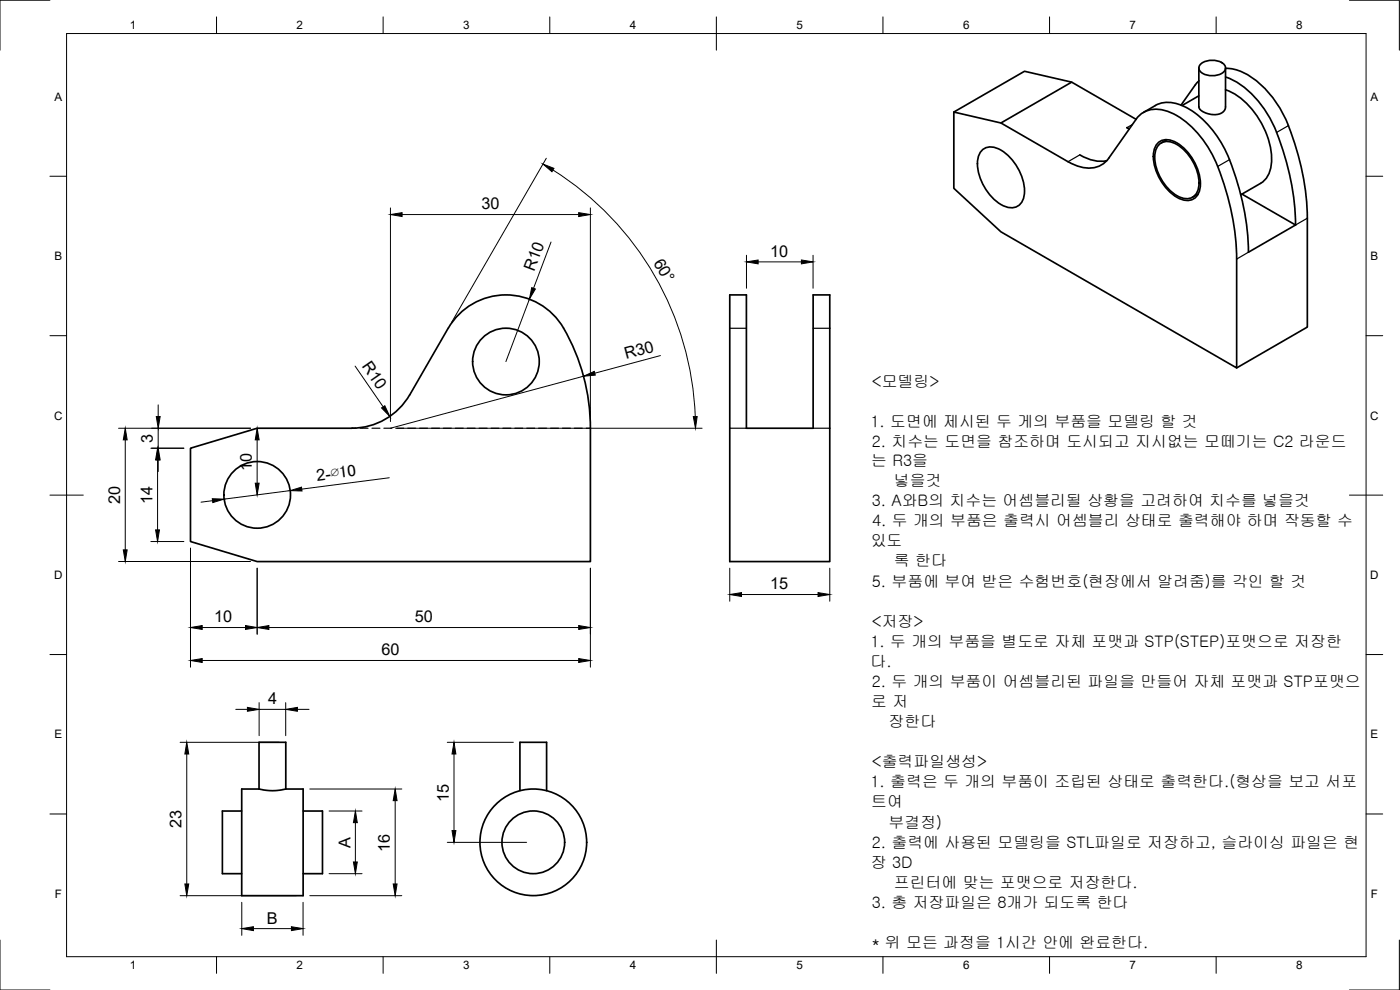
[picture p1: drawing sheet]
<svg xmlns="http://www.w3.org/2000/svg" width="420mm" height="297mm" viewBox="0 0 420 297" stroke-linecap="round" stroke-linejoin="round" font-family="sans-serif">
<!-- layer: Visible -->
<g fill="none" stroke="#000" stroke-width=".51">
<path d="M360.4 19.2a5.6 5.6 0 0 1 7.2 .4 1.95 1.95 0 0 1-1.6 2.7 5.6 5.6 0 0 1-6-1.1 1.51 1.51 0 0 1 .4-2zM321.6 24.6l-14.1-3.2-21.2 12.2M338.2 38.3l.7 .4-.7-.4M340.9 35.8a7.8 7.8 0 0 1 9.8-2.3 28.1 28.1 0 0 1 14.2 15.1 78.4 78.4 0 0 1 6.2 29.1v32.7l-70.7-40.8-14.1-13.1v-22.9l14.1 3.3 20.1 11.6a10.2 10.2 0 0 0 10 1l1.6-1.3 .7-.8M341 35.8l-19.4-11.2-21.2 12.3M341 35.8l-8.2 11.6M343.2 33.7a12.7 12.7 0 0 1 6.3-2.9 15.8 15.8 0 0 1 12 5.6 37.1 37.1 0 0 1 9.3 16.6 74.7 74.7 0 0 1 3.9 22.7l14.1-8.2M359.8 20.4v11.9l1.1 1.2 1.8 .7 2 .2 1.4-.3a2.35 2.35 0 0 0 1.7-2v-11.7M359.8 28.8l-5.1 2.9M359.8 24.3l-1.2 1.3-4.2 5.9M367.8 26.9a22.7 22.7 0 0 1 12.4 13.7 14.9 14.9 0 0 1 .1 12.4l-1.2 1.5-.8 .5-5.9 3.4M367.8 20.5a17.5 17.5 0 0 1 12.3 6.6 38 38 0 0 1 8.4 15.7 74.7 74.7 0 0 1 3.8 22.7v32.6l-21.2 12.3"/>
<path d="M367.8 23.1a26.5 26.5 0 0 1 13.9 13.5l1.4 3.1M383.1 39.7a78.7 78.7 0 0 1 5.7 27.8M294.5 45.3a4.3 4.3 0 0 1 5.9-.3 15.3 15.3 0 0 1 7 13.5 4 4 0 0 1-5.9 3.4 15 15 0 0 1-8.1-13.9l.2-1.1zM324.1 46.5a11.6 11.6 0 0 0 8.1 1.7M347.3 43.2a4.3 4.3 0 0 1 5.9-.3 15.3 15.3 0 0 1 7 13.4 4 4 0 0 1-6 3.4 15 15 0 0 1-8-13.9l.2-1zM347.6 43.6a4.1 4.1 0 0 1 5.6-.3 14.4 14.4 0 0 1 6.6 12.7 3.8 3.8 0 0 1-5.6 3.2 14.1 14.1 0 0 1-7.6-13.1l.2-1zM350.2 41.9l-1.7 1M359.6 58.2l-1.7 1M372.7 58.2l16.1 9.3M169.1 98.5a60 60 0 0 1 8.1 30M169.2 98.5a20 20 0 0 0-34.7 0l-11.6 20a20 20 0 0 1-17.3 10M219 88.5h5v40h20v-40h5v80h-30z"/>
<path d="M105.6 128.5h-28.4l-20 6v28l20 6h100v-40M77.7 236.7v-14h8.1v14M77.7 236.7l3.9 .5 4.2-.5M77.7 236.7h-5.2v32h18.5v-32h-5.2M156 237.2v-14.5h8v14.5M72.5 243.3h-5.8v18.8h5.8M91 243.3h5.8v18.8h-5.8"/>
<circle cx="151.8" cy="108.5" r="10"/>
<circle cx="77.2" cy="148.5" r="10"/>
<circle cx="160.1" cy="252.7" r="9.4"/>
<circle cx="160.1" cy="252.7" r="16"/>
</g>
<!-- layer: Visible Narrow -->
<path d="M339.9 37.4l-1.7 .9M386.7 37.7l-3.6 2M324.1 46.5l-3.6 2M369 47.9l-3.6 2M374.7 75.7l-3.6 2M392.3 65.5l-3.5 2M219 98.5h5M244 98.5h5M219 128.5h5M244 128.5h5" fill="none" stroke="#000" stroke-width=".36"/>
<!-- layer: Hidden -->
<g fill="none" stroke="#000" stroke-width=".36">
<path d="M105.6 128.5h1.3M108.1 128.5h2.3M111.6 128.5h2.4M115.2 128.5h2.4M118.8 128.5h2.4M122.4 128.5h2.3M125.9 128.5h2.4M129.5 128.5h2.4M133.1 128.5h2.3M136.7 128.5h2.3M140.2 128.5h2.4M143.8 128.5h2.4"/>
<path d="M147.4 128.5h2.3M150.9 128.5h2.4M154.5 128.5h2.4M158.1 128.5h2.4M161.6 128.5h2.4M165.2 128.5h2.4M168.8 128.5h2.4M172.4 128.5h2.4M175.9 128.5h1.3"/>
</g>
<!-- layer: Border -->
<g fill="none" stroke="#000" stroke-width=".3">
<path d="M15 .1h-15v15M20 10.1h390v276.9h-390zM65 5.1v5M115 5.1v5M165 5.1v5M215 5.1v10M265 5.1v5M315 5.1v5M365 5.1v5M405 .1h15v15M15 52.9h5M410 52.9h5"/>
<path d="M15 100.7h5M410 100.7h5M15 148.6h10M405 148.6h10M15 196.4h5M410 196.4h5M15 244.2h5M410 244.2h5M0 282.1v14.9h15M65 287v5M115 287v5M165 287v5"/>
<path d="M215 282.1v9.9M265 287v5M315 287v5M365 287v5M420 282.1v14.9h-15"/>
</g>
<!-- layer: Dimensions -->
<g fill="none" stroke="#000" stroke-width=".3">
<path d="M164 47.5l-28.5 49.3M166 51a91.5 91.5 0 0 1 42.7 74M117.2 62.4v64.1M120.7 64.4h53M165.4 72.6l-5.3 13.9M177.2 62.4v64.1M224 76.6v9.9M227.5 78.6h13M244 76.6v9.9M158.9 89.8l-7.1 18.7M106.6 109.8l8.4 12.3M175.1 112.9l-57.9 15.6"/>
<path d="M198.2 106.7l-19.7 5.3M35.6 128.5h39.6M37.6 132v33M45.3 134.5h9.9M47.3 138v21M47.5 121.5v3.5M47.5 128.5v6M47.5 138v3.5M77.2 132v13M119.2 128.5h91.5M63.8 150.2l-3.5 .5M87.1 147.2l-19.8 2.6"/>
<path d="M116.8 143.3l-26.2 3.5M35.6 168.5h39.6M45.3 162.5h9.9M57.2 164.5v35.7M77.2 170.5v19.8M177.2 170.5v29.7M219 170.5v9.9M222.5 178.4h23M249 170.5v9.9M60.7 188.3h13M60.7 198.2h113M80.7 188.3h93"/>
<path d="M70.8 212.8h3.5M77.8 210.8v9.9M77.8 212.8h7.9M85.7 210.8v9.9M89.3 212.8h3.5M54.1 222.7h29.7M56 226.2v39M93 236.7h27.6M134.2 222.7h19.9M136.2 226.2v23M98.8 243.3h9.8M106.7 246.8v11.8"/>
<path d="M118.6 240.2v25M134.2 252.7h23.9M54.1 268.7h34.9M72.6 270.7v9.9M76.1 278.6h11.4M91 270.7v9.9M93 268.7h27.6M98.8 262.1h9.8"/>
</g>
<g fill="#000" stroke="#000" stroke-width=".3">
<path d="M162.9 49.2l3.3 1.3-.5 1zM117.2 64.4l3.5-.6v1.2zM173.7 63.8l3.5 .6-3.5 .6zM224 78.6l3.5-.6v1.2zM240.5 78l3.5 .6-3.5 .6zM159.6 86.3l1.1 .4-1.8 3.1zM175.1 112.9l3.3-1.5 .2 1.2zM37.6 128.5l.6 3.5h-1.2zM47.3 134.5l.6 3.5h-1.2zM46.9 125h1.2l-.6 3.5zM47.5 134.5l.6 3.5h-1.2zM77.2 128.5l.6 3.5h-1.2z"/>
<path d="M114.5 122.4l1-.7 1.5 3.3zM208.1 125h1.1l-.5 3.5zM46.7 159h1.2l-.6 3.5zM63.7 149.6l3.6 .2-3.4 1zM76.6 145h1.2l-.6 3.5zM87.1 147.2l3.4-1 .1 1.1zM37 165h1.2l-.6 3.5zM219 178.4l3.5-.6v1.2zM245.5 177.8l3.5 .6-3.5 .6zM57.2 188.3l3.5-.6v1.2zM57.2 198.2l3.5-.6v1.2zM73.7 187.7l3.5 .6-3.5 .6z"/>
<path d="M77.2 188.3l3.5-.6v1.2zM173.7 187.7l3.5 .6-3.5 .6zM173.7 197.6l3.5 .6-3.5 .6zM74.3 212.2l3.5 .6-3.5 .6zM85.7 212.8l3.6-.6v1.2zM56 222.7l.6 3.5h-1.1zM136.2 222.7l.6 3.5h-1.1zM106.7 243.3l.5 3.5h-1.1zM106.1 258.6h1.1l-.5 3.5zM118.6 236.7l.6 3.5h-1.2zM135.7 249.2h1.1l-.6 3.5zM55.5 265.2h1.1l-.6 3.5z"/>
<path d="M72.6 278.6l3.5-.5v1.1zM87.5 278.1l3.5 .5-3.5 .6zM118 265.2h1.2l-.6 3.5z"/>
</g>
<text font-size="5.1" x="99.5" y="143.8" transform="rotate(-7 99.5 143.8)">∅10관관</text>
<g font-size="4.9">
<text x="144.5" y="62.8">30</text>
<text x="231.2" y="77">10</text>
<text x="160.3" y="81.6" transform="rotate(-69 160.3 81.6)">R10</text>
<text x="196" y="78.8" transform="rotate(60 196 78.8)">60°</text>
<text x="187.9" y="107.8" transform="rotate(-15 187.9 107.8)">R30</text>
<text x="108.5" y="109.9" transform="rotate(55 108.5 109.9)">R10</text>
<text x="45.9" y="132.8" transform="rotate(-90 45.9 132.8)">3</text>
<text x="75.6" y="141.4" transform="rotate(-90 75.6 141.4)">10</text>
<text x="95.2" y="144.4" transform="rotate(-8 95.2 144.4)">2-</text>
<text x="36" y="151.2" transform="rotate(-90 36 151.2)">20</text>
<text x="45.8" y="151.3" transform="rotate(-90 45.8 151.3)">14</text>
<text x="231.1" y="176.8">15</text>
<text x="64.3" y="186.7">10</text>
<text x="124.5" y="186.7">50</text>
<text x="114.5" y="196.6">60</text>
<text x="80.5" y="211.3">4</text>
<text x="134.7" y="240.6" transform="rotate(-90 134.7 240.6)">15</text>
<text x="54.5" y="248.4" transform="rotate(-90 54.5 248.4)">23</text>
<text x="105.2" y="254.4" transform="rotate(-90 105.2 254.4)">A</text>
<text x="117" y="255.6" transform="rotate(-90 117 255.6)">16</text>
<text x="80.1" y="277.1">B</text>
</g>
<g font-size="4.8">
<text x="261.6" y="116.1">&lt;모델링&gt;</text>
<text x="261.2" y="128">1. 도면에 제시된 두 게의 부품을 모델링 할 것</text>
<text x="261.6" y="134">2. 치수는 도면을 참조하며 도시되고 지시없는 모떼기는 C2 라운드</text>
<text x="261.5" y="139.9">는 R3을</text>
<text x="268.3" y="145.9">넣을것</text>
<text x="261.6" y="151.9">3. A와B의 치수는 어셈블리될 상황을 고려하여 치수를 넣을것</text>
<text x="261.7" y="157.9">4. 두 개의 부품은 출력시 어셈블리 상태로 출력해야 하며 작동할 수</text>
<text x="261.3" y="163.9">있도</text>
<text x="268.3" y="169.9">록 한다</text>
<text x="261.6" y="176.2">5. 부품에 부여 받은 수험번호(현장에서 알려줌)를 각인 할 것</text>
<text x="261.6" y="188">&lt;저장&gt;</text>
<text x="261.2" y="194.2">1. 두 개의 부품을 별도로 자체 포맷과 STP(STEP)포맷으로 저장한</text>
<text x="261.3" y="200.2">다.</text>
<text x="261.6" y="206.2">2. 두 개의 부품이 어셈블리된 파일을 만들어 자체 포맷과 STP포맷으</text>
<text x="261.5" y="212.2">로 저</text>
<text x="266.7" y="218.2">장한다</text>
<text x="261.6" y="230">&lt;출력파일생성&gt;</text>
<text x="261.2" y="236.3">1. 출력은 두 개의 부품이 조립된 상태로 출력한다.(형상을 보고 서포</text>
<text x="261.5" y="242.3">트여</text>
<text x="266.7" y="248.5">부결정)</text>
<text x="261.6" y="254.6">2. 출력에 사용된 모델링을 STL파일로 저장하고, 슬라이싱 파일은 현</text>
<text x="261.4" y="260.5">장 3D</text>
<text x="268.3" y="266.5">프린터에 맞는 포맷으로 저장한다.</text>
<text x="261.6" y="272.5">3. 총 저장파일은 8개가 되도록 한다</text>
<text x="261.6" y="284.4">* 위 모든 과정을 1시간 안에 완료한다.</text>
</g>
<g font-size="3.5">
<text x="39" y="8.8">1</text>
<text x="89" y="8.8">2</text>
<text x="139" y="8.8">3</text>
<text x="189" y="8.8">4</text>
<text x="239" y="8.8">5</text>
<text x="289" y="8.8">6</text>
<text x="339" y="8.8">7</text>
<text x="389" y="8.8">8</text>
<text x="16.3" y="30.2">A</text>
<text x="411.3" y="30.2">A</text>
<text x="16.3" y="78">B</text>
<text x="411.3" y="78">B</text>
<text x="16.2" y="125.9">C</text>
<text x="411.2" y="125.9">C</text>
<text x="16.2" y="173.7">D</text>
<text x="411.2" y="173.7">D</text>
<text x="16.3" y="221.6">E</text>
<text x="411.3" y="221.6">E</text>
<text x="16.4" y="269.4">F</text>
<text x="411.4" y="269.4">F</text>
<text x="39" y="290.8">1</text>
<text x="89" y="290.8">2</text>
<text x="139" y="290.8">3</text>
<text x="189" y="290.8">4</text>
<text x="239" y="290.8">5</text>
<text x="289" y="290.8">6</text>
<text x="339" y="290.8">7</text>
<text x="389" y="290.8">8</text>
</g>
</svg>
